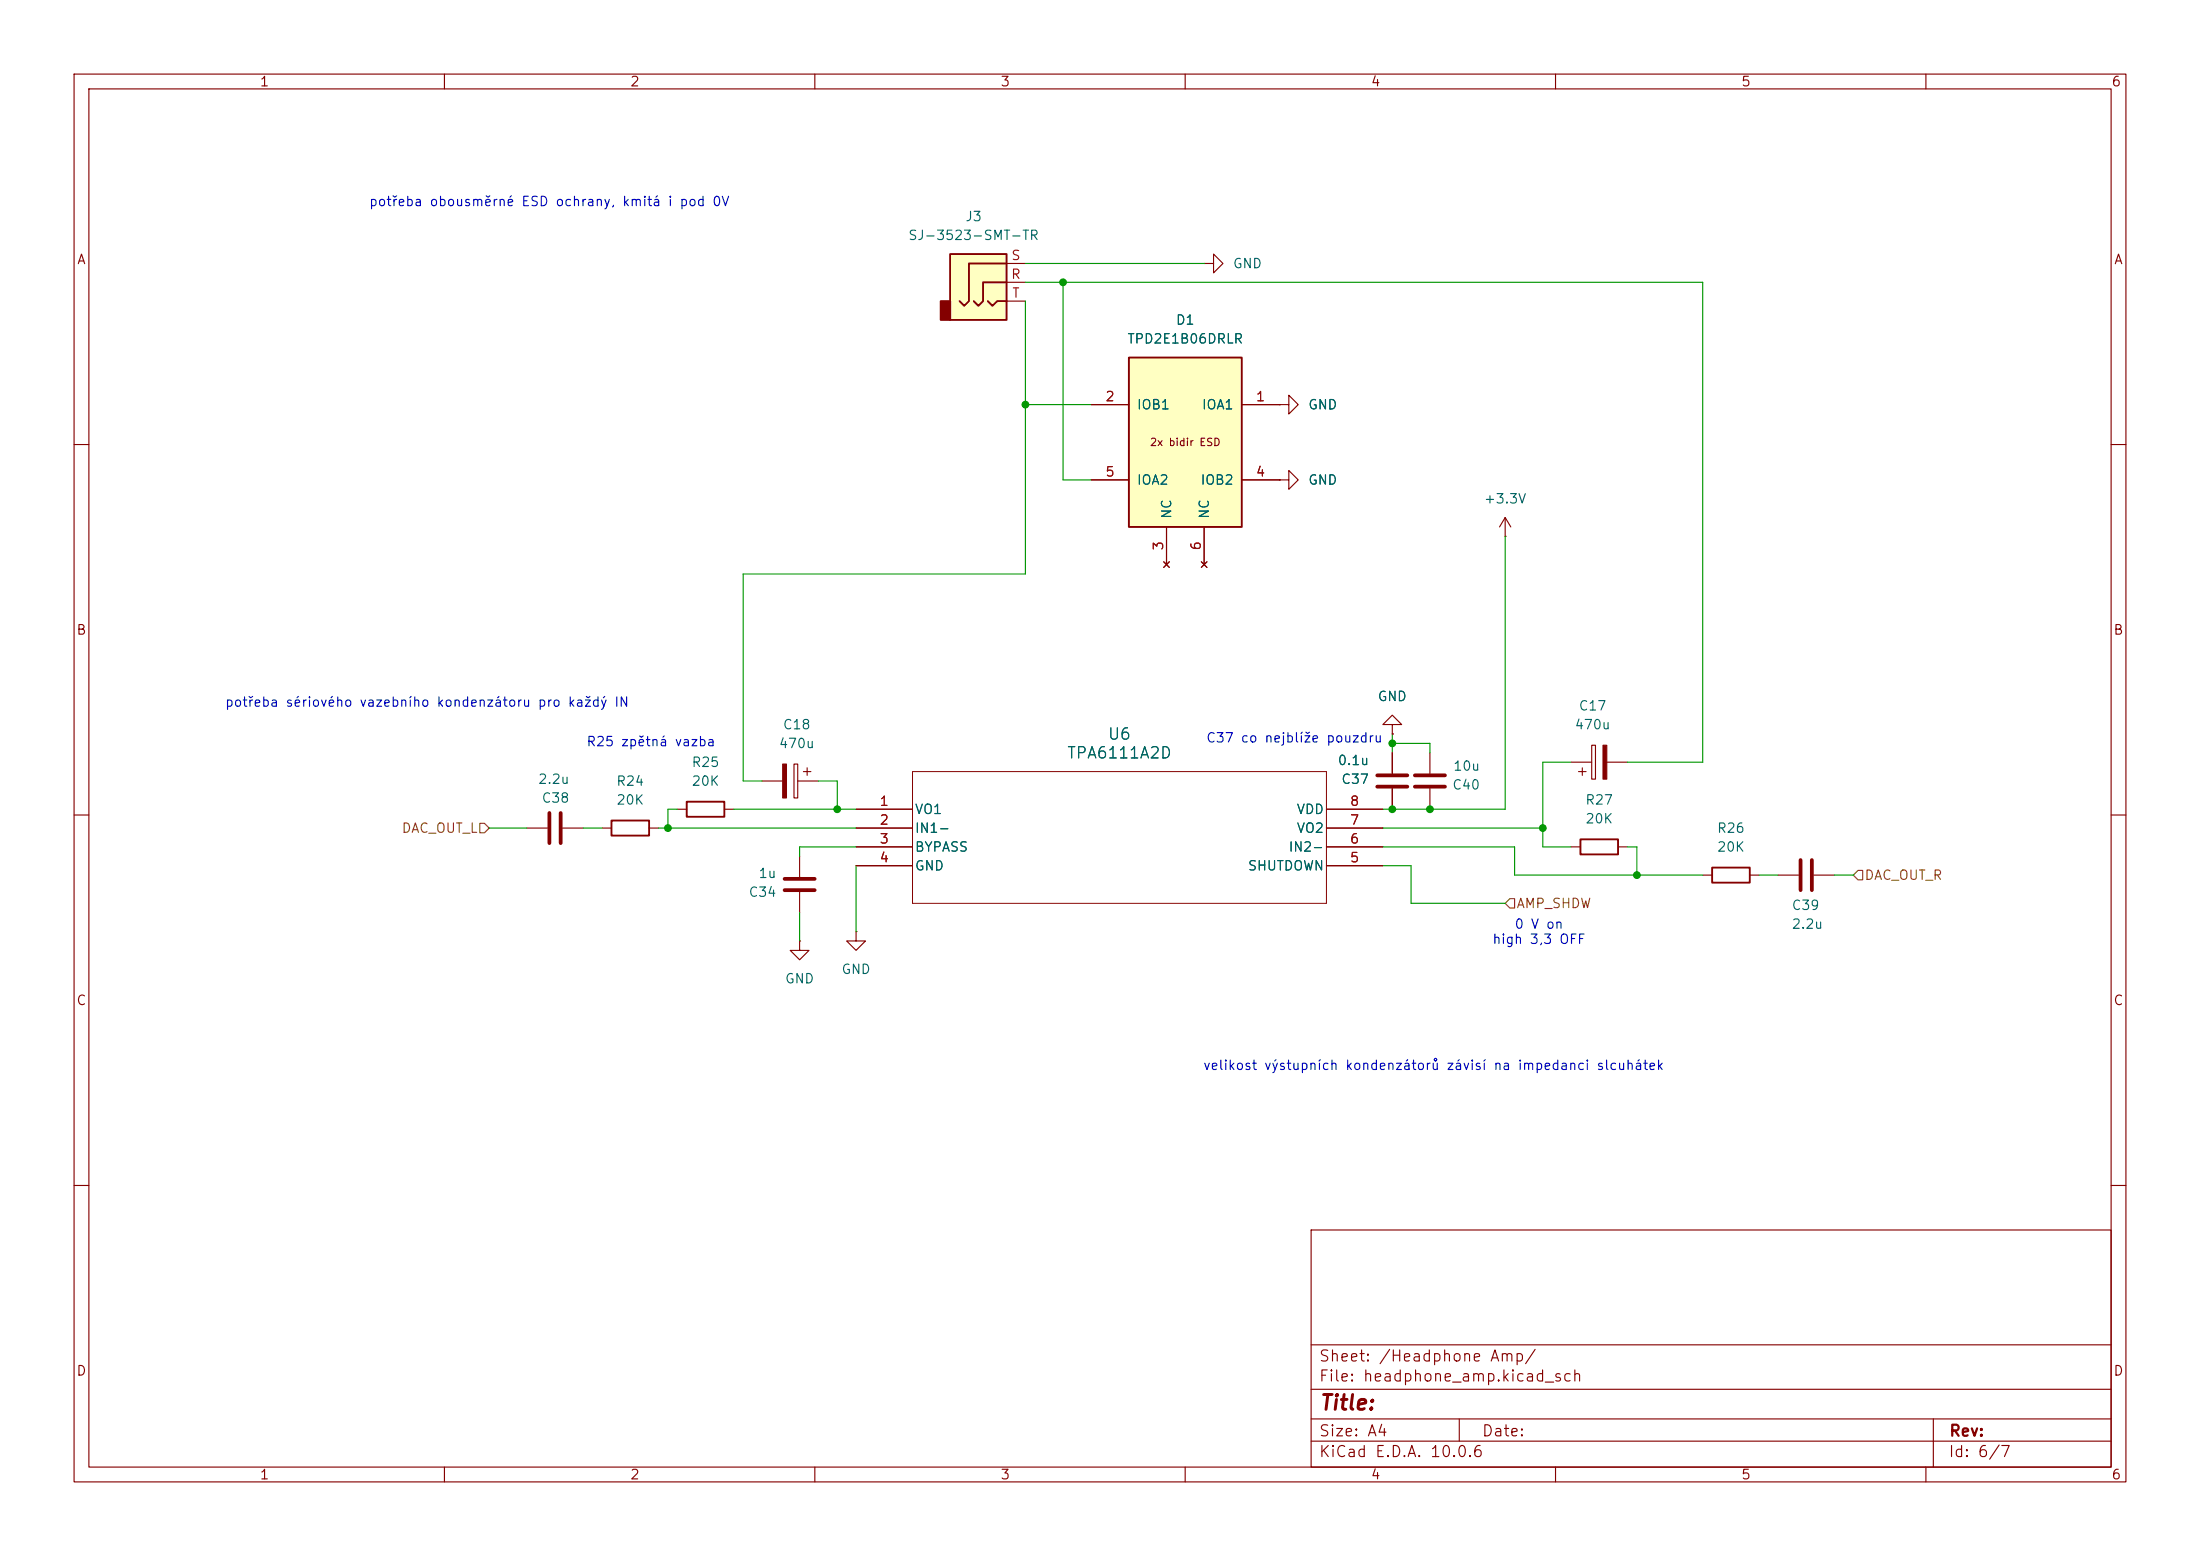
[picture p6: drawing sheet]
(kicad_sch
 (version 20260306)
 (generator "eeschema")
 (generator_version "10.0")
 (paper "A4")
 (lib_symbols
  (symbol "Connector_Audio:AudioJack3" (exclude_from_sim no) (in_bom yes) (on_board yes)
   (in_pos_files yes)
   (duplicate_pin_numbers_are_jumpers no)
   (property "Reference" "J" (at 0 8.89 0) (show_name no) (do_not_autoplace no) (effects (font (size 1.27 1.27))))
   (property "Value" "AudioJack3" (at 0 6.35 0) (show_name no) (do_not_autoplace no) (effects (font (size 1.27 1.27))))
   (property "Footprint" "" (at 0 0 0) (show_name no) (do_not_autoplace no) (hide yes) (effects (font (size 1.27 1.27))))
   (property "Datasheet" "" (at 0 0 0) (show_name no) (do_not_autoplace no) (hide yes) (effects (font (size 1.27 1.27))))
   (property "Description" "Audio Jack, 3 Poles (Stereo / TRS)" (at 0 0 0) (show_name no) (do_not_autoplace no) (hide yes) (effects (font (size 1.27 1.27))))
   (symbol "AudioJack3_0_1"
    (rectangle (start -5.08 -5.08) (end -6.35 -2.54) (stroke (width 0.254) (type default)) (fill (type outline)))
    (polyline (pts (xy -1.905 -2.54) (xy -1.27 -3.175) (xy -0.635 -2.54) (xy -0.635 0) (xy 2.54 0)) (stroke (width 0.254) (type default)) (fill (type none)))
    (polyline (pts (xy 0 -2.54) (xy 0.635 -3.175) (xy 1.27 -2.54) (xy 2.54 -2.54)) (stroke (width 0.254) (type default)) (fill (type none)))
    (rectangle (start 2.54 3.81) (end -5.08 -5.08) (stroke (width 0.254) (type default)) (fill (type background)))
    (polyline (pts (xy 2.54 2.54) (xy -2.54 2.54) (xy -2.54 -2.54) (xy -3.175 -3.175) (xy -3.81 -2.54)) (stroke (width 0.254) (type default)) (fill (type none))))
   (symbol "AudioJack3_1_1"
    (pin passive line (at 5.08 0 180) (length 2.54) (name "" (effects (font (size 1.27 1.27)))) (number "R" (effects (font (size 1.27 1.27)))))
    (pin passive line (at 5.08 2.54 180) (length 2.54) (name "" (effects (font (size 1.27 1.27)))) (number "S" (effects (font (size 1.27 1.27)))))
    (pin passive line (at 5.08 -2.54 180) (length 2.54) (name "" (effects (font (size 1.27 1.27)))) (number "T" (effects (font (size 1.27 1.27))))))
   (embedded_fonts no))
  (symbol "Device:C"
   (pin_numbers (hide yes))
   (pin_names
    (offset 0.254)) (exclude_from_sim no) (in_bom yes) (on_board yes)
   (in_pos_files yes)
   (duplicate_pin_numbers_are_jumpers no)
   (property "Reference" "C" (at 0.635 2.54 0) (show_name no) (do_not_autoplace no) (effects (font (size 1.27 1.27)) (justify left)))
   (property "Value" "C" (at 0.635 -2.54 0) (show_name no) (do_not_autoplace no) (effects (font (size 1.27 1.27)) (justify left)))
   (property "Footprint" "" (at 0.9652 -3.81 0) (show_name no) (do_not_autoplace no) (hide yes) (effects (font (size 1.27 1.27))))
   (property "Datasheet" "" (at 0 0 0) (show_name no) (do_not_autoplace no) (hide yes) (effects (font (size 1.27 1.27))))
   (property "Description" "Unpolarized capacitor" (at 0 0 0) (show_name no) (do_not_autoplace no) (hide yes) (effects (font (size 1.27 1.27))))
   (symbol "C_0_1"
    (polyline (pts (xy -2.032 0.762) (xy 2.032 0.762)) (stroke (width 0.508) (type default)) (fill (type none)))
    (polyline (pts (xy -2.032 -0.762) (xy 2.032 -0.762)) (stroke (width 0.508) (type default)) (fill (type none))))
   (symbol "C_1_1"
    (pin passive line (at 0 3.81 270) (length 2.794) (name "" (effects (font (size 1.27 1.27)))) (number "1" (effects (font (size 1.27 1.27)))))
    (pin passive line (at 0 -3.81 90) (length 2.794) (name "" (effects (font (size 1.27 1.27)))) (number "2" (effects (font (size 1.27 1.27))))))
   (embedded_fonts no))
  (symbol "Device:C_Polarized"
   (pin_numbers (hide yes))
   (pin_names
    (offset 0.254)) (exclude_from_sim no) (in_bom yes) (on_board yes)
   (in_pos_files yes)
   (duplicate_pin_numbers_are_jumpers no)
   (property "Reference" "C" (at 0.635 2.54 0) (show_name no) (do_not_autoplace no) (effects (font (size 1.27 1.27)) (justify left)))
   (property "Value" "C_Polarized" (at 0.635 -2.54 0) (show_name no) (do_not_autoplace no) (effects (font (size 1.27 1.27)) (justify left)))
   (property "Footprint" "" (at 0.9652 -3.81 0) (show_name no) (do_not_autoplace no) (hide yes) (effects (font (size 1.27 1.27))))
   (property "Datasheet" "" (at 0 0 0) (show_name no) (do_not_autoplace no) (hide yes) (effects (font (size 1.27 1.27))))
   (property "Description" "Polarized capacitor" (at 0 0 0) (show_name no) (do_not_autoplace no) (hide yes) (effects (font (size 1.27 1.27))))
   (symbol "C_Polarized_0_1"
    (rectangle (start -2.286 0.508) (end 2.286 1.016) (stroke (width 0) (type default)) (fill (type none)))
    (polyline (pts (xy -1.778 2.286) (xy -0.762 2.286)) (stroke (width 0) (type default)) (fill (type none)))
    (polyline (pts (xy -1.27 2.794) (xy -1.27 1.778)) (stroke (width 0) (type default)) (fill (type none)))
    (rectangle (start 2.286 -0.508) (end -2.286 -1.016) (stroke (width 0) (type default)) (fill (type outline))))
   (symbol "C_Polarized_1_1"
    (pin passive line (at 0 3.81 270) (length 2.794) (name "" (effects (font (size 1.27 1.27)))) (number "1" (effects (font (size 1.27 1.27)))))
    (pin passive line (at 0 -3.81 90) (length 2.794) (name "" (effects (font (size 1.27 1.27)))) (number "2" (effects (font (size 1.27 1.27))))))
   (embedded_fonts no))
  (symbol "Device:R"
   (pin_numbers (hide yes))
   (pin_names
    (offset 0)) (exclude_from_sim no) (in_bom yes) (on_board yes)
   (in_pos_files yes)
   (duplicate_pin_numbers_are_jumpers no)
   (property "Reference" "R" (at 2.032 0 90) (show_name no) (do_not_autoplace no) (effects (font (size 1.27 1.27))))
   (property "Value" "R" (at 0 0 90) (show_name no) (do_not_autoplace no) (effects (font (size 1.27 1.27))))
   (property "Footprint" "" (at -1.778 0 90) (show_name no) (do_not_autoplace no) (hide yes) (effects (font (size 1.27 1.27))))
   (property "Datasheet" "" (at 0 0 0) (show_name no) (do_not_autoplace no) (hide yes) (effects (font (size 1.27 1.27))))
   (property "Description" "Resistor" (at 0 0 0) (show_name no) (do_not_autoplace no) (hide yes) (effects (font (size 1.27 1.27))))
   (symbol "R_0_1"
    (rectangle (start -1.016 -2.54) (end 1.016 2.54) (stroke (width 0.254) (type default)) (fill (type none))))
   (symbol "R_1_1"
    (pin passive line (at 0 3.81 270) (length 1.27) (name "" (effects (font (size 1.27 1.27)))) (number "1" (effects (font (size 1.27 1.27)))))
    (pin passive line (at 0 -3.81 90) (length 1.27) (name "" (effects (font (size 1.27 1.27)))) (number "2" (effects (font (size 1.27 1.27))))))
   (embedded_fonts no))
  (symbol "MP3_TI_ESD:TPD2E1B06DRLR"
   (pin_names
    (offset 1.016)) (exclude_from_sim no) (in_bom yes) (on_board yes)
   (in_pos_files yes)
   (duplicate_pin_numbers_are_jumpers no)
   (property "Reference" "D" (at 0 15.24 0) (show_name no) (do_not_autoplace no) (effects (font (size 1.27 1.27))))
   (property "Value" "TPD2E1B06DRLR" (at 0 -20.32 0) (show_name no) (do_not_autoplace no) (effects (font (size 1.27 1.27))))
   (property "Footprint" "Package_TO_SOT_SMD:SOT-563" (at 0 0 0) (show_name no) (do_not_autoplace no) (hide yes) (effects (font (size 1.27 1.27))))
   (property "Datasheet" "https://www.ti.com/lit/ds/symlink/tpd2e1b06.pdf" (at 0 0 0) (show_name no) (do_not_autoplace no) (hide yes) (effects (font (size 1.27 1.27))))
   (property "Description" "Texas Instruments dual-channel bidirectional ESD protection. DRL, six pins. Option 1 for audio: pin 2 signal L, pin 5 signal R; pins 1 and 4 GND; pins 3 and 6 NC. Verify footprint against TI DRL0006A land pattern prior to PCB fabrication." (at 0 0 0) (show_name no) (do_not_autoplace no) (hide yes) (effects (font (size 1.27 1.27))))
   (symbol "TPD2E1B06DRLR_0_1"
    (rectangle (start -7.62 11.43) (end 7.62 -11.43) (stroke (width 0.254) (type default)) (fill (type background)))
    (text "2x bidir ESD" (at 0 0 0) (effects (font (size 1 1)))))
   (symbol "TPD2E1B06DRLR_1_1"
    (pin passive line (at 12.7 5.08 180) (length 5.08) (name "IOA1" (effects (font (size 1.27 1.27)))) (number "1" (effects (font (size 1.27 1.27)))))
    (pin passive line (at -12.7 5.08 0) (length 5.08) (name "IOB1" (effects (font (size 1.27 1.27)))) (number "2" (effects (font (size 1.27 1.27)))))
    (pin no_connect line (at -2.54 -16.51 90) (length 5.08) (name "NC" (effects (font (size 1.27 1.27)))) (number "3" (effects (font (size 1.27 1.27)))))
    (pin passive line (at 12.7 -5.08 180) (length 5.08) (name "IOB2" (effects (font (size 1.27 1.27)))) (number "4" (effects (font (size 1.27 1.27)))))
    (pin passive line (at -12.7 -5.08 0) (length 5.08) (name "IOA2" (effects (font (size 1.27 1.27)))) (number "5" (effects (font (size 1.27 1.27)))))
    (pin no_connect line (at 2.54 -16.51 90) (length 5.08) (name "NC" (effects (font (size 1.27 1.27)))) (number "6" (effects (font (size 1.27 1.27))))))
   (embedded_fonts no))
  (symbol "TPA6111A2:TPA6111A2D"
   (pin_names
    (offset 0.254)) (exclude_from_sim no) (in_bom yes) (on_board yes)
   (in_pos_files yes)
   (duplicate_pin_numbers_are_jumpers no)
   (property "Reference" "U" (at 35.56 10.16 0) (show_name no) (do_not_autoplace no) (effects (font (size 1.524 1.524))))
   (property "Value" "TPA6111A2D" (at 35.56 7.62 0) (show_name no) (do_not_autoplace no) (effects (font (size 1.524 1.524))))
   (property "Footprint" "D8" (at 0 0 0) (show_name no) (do_not_autoplace no) (hide yes) (effects (font (size 1.27 1.27)
    (italic yes))))
   (property "Datasheet" "https://www.ti.com/lit/gpn/tpa6111a2" (at 0 0 0) (show_name no) (do_not_autoplace no) (hide yes) (effects (font (size 1.27 1.27)
    (italic yes))))
   (property "Description" "" (at 0 0 0) (show_name no) (do_not_autoplace no) (hide yes) (effects (font (size 1.27 1.27))))
   (property "ki_locked" "" (at 0 0 0) (show_name no) (do_not_autoplace no) (effects (font (size 1.27 1.27))))
   (symbol "TPA6111A2D_0_1"
    (polyline (pts (xy 7.62 5.08) (xy 7.62 -12.7)) (stroke (width 0.127) (type default)) (fill (type none)))
    (polyline (pts (xy 7.62 -12.7) (xy 63.5 -12.7)) (stroke (width 0.127) (type default)) (fill (type none)))
    (polyline (pts (xy 63.5 5.08) (xy 7.62 5.08)) (stroke (width 0.127) (type default)) (fill (type none)))
    (polyline (pts (xy 63.5 -12.7) (xy 63.5 5.08)) (stroke (width 0.127) (type default)) (fill (type none)))
    (pin output line (at 0 0 0) (length 7.62) (name "VO1" (effects (font (size 1.27 1.27)))) (number "1" (effects (font (size 1.27 1.27)))))
    (pin input line (at 0 -2.54 0) (length 7.62) (name "IN1-" (effects (font (size 1.27 1.27)))) (number "2" (effects (font (size 1.27 1.27)))))
    (pin input line (at 0 -5.08 0) (length 7.62) (name "BYPASS" (effects (font (size 1.27 1.27)))) (number "3" (effects (font (size 1.27 1.27)))))
    (pin power_in line (at 0 -7.62 0) (length 7.62) (name "GND" (effects (font (size 1.27 1.27)))) (number "4" (effects (font (size 1.27 1.27)))))
    (pin input line (at 71.12 -7.62 180) (length 7.62) (name "SHUTDOWN" (effects (font (size 1.27 1.27)))) (number "5" (effects (font (size 1.27 1.27)))))
    (pin input line (at 71.12 -5.08 180) (length 7.62) (name "IN2-" (effects (font (size 1.27 1.27)))) (number "6" (effects (font (size 1.27 1.27)))))
    (pin output line (at 71.12 -2.54 180) (length 7.62) (name "VO2" (effects (font (size 1.27 1.27)))) (number "7" (effects (font (size 1.27 1.27)))))
    (pin power_in line (at 71.12 0 180) (length 7.62) (name "VDD" (effects (font (size 1.27 1.27)))) (number "8" (effects (font (size 1.27 1.27))))))
   (embedded_fonts no))
  (symbol "power:+3.3V"
   (power global)
   (pin_numbers (hide yes))
   (pin_names
    (offset 0) (hide yes)) (exclude_from_sim no) (in_bom yes) (on_board yes)
   (in_pos_files yes)
   (duplicate_pin_numbers_are_jumpers no)
   (property "Reference" "#PWR" (at 0 -3.81 0) (show_name no) (do_not_autoplace no) (hide yes) (effects (font (size 1.27 1.27))))
   (property "Value" "+3.3V" (at 0 3.556 0) (show_name no) (do_not_autoplace no) (effects (font (size 1.27 1.27))))
   (property "Footprint" "" (at 0 0 0) (show_name no) (do_not_autoplace no) (hide yes) (effects (font (size 1.27 1.27))))
   (property "Datasheet" "" (at 0 0 0) (show_name no) (do_not_autoplace no) (hide yes) (effects (font (size 1.27 1.27))))
   (property "Description" "Power symbol creates a global label with name \"+3.3V\"" (at 0 0 0) (show_name no) (do_not_autoplace no) (hide yes) (effects (font (size 1.27 1.27))))
   (symbol "+3.3V_0_1"
    (polyline (pts (xy -0.762 1.27) (xy 0 2.54)) (stroke (width 0) (type default)) (fill (type none)))
    (polyline (pts (xy 0 2.54) (xy 0.762 1.27)) (stroke (width 0) (type default)) (fill (type none)))
    (polyline (pts (xy 0 0) (xy 0 2.54)) (stroke (width 0) (type default)) (fill (type none))))
   (symbol "+3.3V_1_1"
    (pin power_in line (at 0 0 90) (length 0) (name "" (effects (font (size 1.27 1.27)))) (number "1" (effects (font (size 1.27 1.27))))))
   (embedded_fonts no))
  (symbol "power:GND"
   (power global)
   (pin_numbers (hide yes))
   (pin_names
    (offset 0) (hide yes)) (exclude_from_sim no) (in_bom yes) (on_board yes)
   (in_pos_files yes)
   (duplicate_pin_numbers_are_jumpers no)
   (property "Reference" "#PWR" (at 0 -6.35 0) (show_name no) (do_not_autoplace no) (hide yes) (effects (font (size 1.27 1.27))))
   (property "Value" "GND" (at 0 -3.81 0) (show_name no) (do_not_autoplace no) (effects (font (size 1.27 1.27))))
   (property "Footprint" "" (at 0 0 0) (show_name no) (do_not_autoplace no) (hide yes) (effects (font (size 1.27 1.27))))
   (property "Datasheet" "" (at 0 0 0) (show_name no) (do_not_autoplace no) (hide yes) (effects (font (size 1.27 1.27))))
   (property "Description" "Power symbol creates a global label with name \"GND\" , ground" (at 0 0 0) (show_name no) (do_not_autoplace no) (hide yes) (effects (font (size 1.27 1.27))))
   (symbol "GND_0_1"
    (polyline (pts (xy 0 0) (xy 0 -1.27) (xy 1.27 -1.27) (xy 0 -2.54) (xy -1.27 -1.27) (xy 0 -1.27)) (stroke (width 0) (type default)) (fill (type none))))
   (symbol "GND_1_1"
    (pin power_in line (at 0 0 270) (length 0) (name "" (effects (font (size 1.27 1.27)))) (number "1" (effects (font (size 1.27 1.27))))))
   (embedded_fonts no)))
 (text "potřeba obousměrné ESD ochrany, kmitá i pod 0V"
  (exclude_from_sim no)
  (at 74.168 27.432 0)
  (effects (font (size 1.27 1.27))))
 (text "0 V on\nhigh 3,3 OFF"
  (exclude_from_sim no)
  (at 207.772 125.984 0)
  (effects (font (size 1.27 1.27))))
 (text "velikost výstupních kondenzátorů závisí na impedanci slcuhátek - neoptimální"
  (exclude_from_sim no)
  (at 193.548 144.018 0)
  (effects (font (size 1.27 1.27))))
 (text "potřeba sériového vazebního kondenzátoru pro každý IN"
  (exclude_from_sim no)
  (at 57.658 94.996 0)
  (effects (font (size 1.27 1.27))))
 (text "R25 zpětná vazba"
  (exclude_from_sim no)
  (at 87.884 100.33 0)
  (effects (font (size 1.27 1.27))))
 (text "možná změnit kapacitu u C38, C39 na 2,2uF\n"
  (exclude_from_sim no)
  (at 103.378 143.764 0)
  (effects (font (size 1.27 1.27))))
 (text "C37 co nejblíže pouzdru"
  (exclude_from_sim no)
  (at 174.752 99.822 0)
  (effects (font (size 1.27 1.27))))
 (junction
  (at 208.28 111.76)
  (diameter 0)
  (color 0 0 0 0))
 (junction
  (at 90.17 111.76)
  (diameter 0)
  (color 0 0 0 0))
 (junction
  (at 138.43 54.61)
  (diameter 0)
  (color 0 0 0 0))
 (junction
  (at 187.96 100.33)
  (diameter 0)
  (color 0 0 0 0))
 (junction
  (at 187.96 109.22)
  (diameter 0)
  (color 0 0 0 0))
 (junction
  (at 220.98 118.11)
  (diameter 0)
  (color 0 0 0 0))
 (junction
  (at 113.03 109.22)
  (diameter 0)
  (color 0 0 0 0))
 (junction
  (at 143.51 38.1)
  (diameter 0)
  (color 0 0 0 0))
 (junction
  (at 193.04 109.22)
  (diameter 0)
  (color 0 0 0 0))
 (wire
  (pts (xy 208.28 102.87) (xy 208.28 111.76))
  (stroke (width 0) (type default)))
 (wire
  (pts (xy 143.51 64.77) (xy 143.51 38.1))
  (stroke (width 0) (type default)))
 (wire
  (pts (xy 208.28 114.3) (xy 208.28 111.76))
  (stroke (width 0) (type default)))
 (wire
  (pts (xy 204.47 118.11) (xy 204.47 114.3))
  (stroke (width 0) (type default)))
 (wire
  (pts (xy 187.96 109.22) (xy 203.2 109.22))
  (stroke (width 0) (type default)))
 (wire
  (pts (xy 78.74 111.76) (xy 81.28 111.76))
  (stroke (width 0) (type default)))
 (wire
  (pts (xy 99.06 109.22) (xy 113.03 109.22))
  (stroke (width 0) (type default)))
 (wire
  (pts (xy 88.9 111.76) (xy 90.17 111.76))
  (stroke (width 0) (type default)))
 (wire
  (pts (xy 190.5 116.84) (xy 186.69 116.84))
  (stroke (width 0) (type default)))
 (wire
  (pts (xy 186.69 114.3) (xy 204.47 114.3))
  (stroke (width 0) (type default)))
 (wire
  (pts (xy 187.96 99.06) (xy 187.96 100.33))
  (stroke (width 0) (type default)))
 (wire
  (pts (xy 138.43 77.47) (xy 100.33 77.47))
  (stroke (width 0) (type default)))
 (wire
  (pts (xy 220.98 118.11) (xy 204.47 118.11))
  (stroke (width 0) (type default)))
 (wire
  (pts (xy 113.03 109.22) (xy 115.57 109.22))
  (stroke (width 0) (type default)))
 (wire
  (pts (xy 229.87 38.1) (xy 229.87 102.87))
  (stroke (width 0) (type default)))
 (wire
  (pts (xy 229.87 38.1) (xy 143.51 38.1))
  (stroke (width 0) (type default)))
 (wire
  (pts (xy 190.5 121.92) (xy 203.2 121.92))
  (stroke (width 0) (type default)))
 (wire
  (pts (xy 66.04 111.76) (xy 71.12 111.76))
  (stroke (width 0) (type default)))
 (wire
  (pts (xy 193.04 100.33) (xy 187.96 100.33))
  (stroke (width 0) (type default)))
 (wire
  (pts (xy 193.04 101.6) (xy 193.04 100.33))
  (stroke (width 0) (type default)))
 (wire
  (pts (xy 147.32 64.77) (xy 143.51 64.77))
  (stroke (width 0) (type default)))
 (wire
  (pts (xy 102.87 105.41) (xy 100.33 105.41))
  (stroke (width 0) (type default)))
 (wire
  (pts (xy 115.57 116.84) (xy 115.57 125.73))
  (stroke (width 0) (type default)))
 (wire
  (pts (xy 90.17 111.76) (xy 115.57 111.76))
  (stroke (width 0) (type default)))
 (wire
  (pts (xy 115.57 114.3) (xy 107.95 114.3))
  (stroke (width 0) (type default)))
 (wire
  (pts (xy 219.71 114.3) (xy 220.98 114.3))
  (stroke (width 0) (type default)))
 (wire
  (pts (xy 143.51 38.1) (xy 138.43 38.1))
  (stroke (width 0) (type default)))
 (wire
  (pts (xy 247.65 118.11) (xy 250.19 118.11))
  (stroke (width 0) (type default)))
 (wire
  (pts (xy 237.49 118.11) (xy 240.03 118.11))
  (stroke (width 0) (type default)))
 (wire
  (pts (xy 138.43 35.56) (xy 162.56 35.56))
  (stroke (width 0) (type default)))
 (wire
  (pts (xy 190.5 121.92) (xy 190.5 116.84))
  (stroke (width 0) (type default)))
 (wire
  (pts (xy 229.87 102.87) (xy 219.71 102.87))
  (stroke (width 0) (type default)))
 (wire
  (pts (xy 186.69 111.76) (xy 208.28 111.76))
  (stroke (width 0) (type default)))
 (wire
  (pts (xy 187.96 100.33) (xy 187.96 101.6))
  (stroke (width 0) (type default)))
 (wire
  (pts (xy 100.33 77.47) (xy 100.33 105.41))
  (stroke (width 0) (type default)))
 (wire
  (pts (xy 138.43 40.64) (xy 138.43 54.61))
  (stroke (width 0) (type default)))
 (wire
  (pts (xy 220.98 114.3) (xy 220.98 118.11))
  (stroke (width 0) (type default)))
 (wire
  (pts (xy 90.17 109.22) (xy 90.17 111.76))
  (stroke (width 0) (type default)))
 (wire
  (pts (xy 212.09 114.3) (xy 208.28 114.3))
  (stroke (width 0) (type default)))
 (wire
  (pts (xy 187.96 109.22) (xy 186.69 109.22))
  (stroke (width 0) (type default)))
 (wire
  (pts (xy 113.03 105.41) (xy 113.03 109.22))
  (stroke (width 0) (type default)))
 (wire
  (pts (xy 107.95 123.19) (xy 107.95 127))
  (stroke (width 0) (type default)))
 (wire
  (pts (xy 208.28 102.87) (xy 212.09 102.87))
  (stroke (width 0) (type default)))
 (wire
  (pts (xy 113.03 105.41) (xy 110.49 105.41))
  (stroke (width 0) (type default)))
 (wire
  (pts (xy 107.95 114.3) (xy 107.95 115.57))
  (stroke (width 0) (type default)))
 (wire
  (pts (xy 138.43 54.61) (xy 138.43 77.47))
  (stroke (width 0) (type default)))
 (wire
  (pts (xy 203.2 72.39) (xy 203.2 109.22))
  (stroke (width 0) (type default)))
 (wire
  (pts (xy 138.43 54.61) (xy 147.32 54.61))
  (stroke (width 0) (type default)))
 (wire
  (pts (xy 91.44 109.22) (xy 90.17 109.22))
  (stroke (width 0) (type default)))
 (wire
  (pts (xy 229.87 118.11) (xy 220.98 118.11))
  (stroke (width 0) (type default)))
 (hierarchical_label "DAC_OUT_L"
  (shape input)
  (at 66.04 111.76 180)
  (effects (font (size 1.27 1.27)) (justify right)))
 (hierarchical_label "DAC_OUT_R"
  (shape input)
  (at 250.19 118.11 0)
  (effects (font (size 1.27 1.27)) (justify left)))
 (hierarchical_label "AMP_SHDW"
  (shape input)
  (at 203.2 121.92 0)
  (effects (font (size 1.27 1.27)) (justify left)))
 (symbol
  (lib_id "TPA6111A2:TPA6111A2D")
  (at 115.57 109.22 0)
  (unit 1)
  (body_style 1)
  (exclude_from_sim no)
  (in_bom yes)
  (on_board no)
  (in_pos_files yes)
  (dnp no)
  (fields_autoplaced yes)
  (property "Reference" "U6" (at 151.13 99.06 0) (show_name no) (do_not_autoplace no) (effects (font (size 1.524 1.524))))
  (property "Value" "TPA6111A2D" (at 151.13 101.6 0) (show_name no) (do_not_autoplace no) (effects (font (size 1.524 1.524))))
  (property "Footprint" "Package_SO:SOIC-8_3.9x4.9mm_P1.27mm" (at 115.57 109.22 0) (hide yes) (show_name no) (do_not_autoplace no) (effects (font (size 1.27 1.27)
    (italic yes))))
  (property "Datasheet" "https://www.ti.com/lit/gpn/tpa6111a2" (at 115.57 109.22 0) (hide yes) (show_name no) (do_not_autoplace no) (effects (font (size 1.27 1.27)
    (italic yes))))
  (property "Description" "" (at 115.57 109.22 0) (hide yes) (show_name no) (do_not_autoplace no) (effects (font (size 1.27 1.27))))
  (pin "1")
  (pin "2")
  (pin "3")
  (pin "4")
  (pin "5")
  (pin "6")
  (pin "7")
  (pin "8"))
 (symbol
  (lib_id "Device:C")
  (at 74.93 111.76 270)
  (unit 1)
  (body_style 1)
  (exclude_from_sim no)
  (in_bom yes)
  (on_board no)
  (in_pos_files yes)
  (dnp no)
  (property "Reference" "C38" (at 76.962 107.696 90) (show_name no) (do_not_autoplace no) (effects (font (size 1.27 1.27)) (justify right)))
  (property "Value" "2.2u" (at 76.962 105.156 90) (show_name no) (do_not_autoplace no) (effects (font (size 1.27 1.27)) (justify right)))
  (property "Footprint" "Capacitor_SMD:C_0805_2012Metric" (at 71.12 112.7252 0) (hide yes) (show_name no) (do_not_autoplace no) (effects (font (size 1.27 1.27))))
  (property "Datasheet" "" (at 74.93 111.76 0) (hide yes) (show_name no) (do_not_autoplace no) (effects (font (size 1.27 1.27))))
  (property "Description" "Unpolarized capacitor" (at 74.93 111.76 0) (hide yes) (show_name no) (do_not_autoplace no) (effects (font (size 1.27 1.27))))
  (pin "2")
  (pin "1"))
 (symbol
  (lib_id "Device:C_Polarized")
  (at 215.9 102.87 90)
  (unit 1)
  (body_style 1)
  (exclude_from_sim no)
  (in_bom yes)
  (on_board no)
  (in_pos_files yes)
  (dnp no)
  (fields_autoplaced yes)
  (property "Reference" "C17" (at 215.011 95.25 90) (show_name no) (do_not_autoplace no) (effects (font (size 1.27 1.27))))
  (property "Value" "470u" (at 215.011 97.79 90) (show_name no) (do_not_autoplace no) (effects (font (size 1.27 1.27))))
  (property "Footprint" "Capacitor_SMD:CP_Elec_6.3x7.7" (at 219.71 101.9048 0) (hide yes) (show_name no) (do_not_autoplace no) (effects (font (size 1.27 1.27))))
  (property "Datasheet" "" (at 215.9 102.87 0) (hide yes) (show_name no) (do_not_autoplace no) (effects (font (size 1.27 1.27))))
  (property "Description" "Polarized capacitor" (at 215.9 102.87 0) (hide yes) (show_name no) (do_not_autoplace no) (effects (font (size 1.27 1.27))))
  (pin "1")
  (pin "2"))
 (symbol
  (lib_id "power:GND")
  (at 172.72 54.61 90)
  (unit 1)
  (body_style 1)
  (exclude_from_sim no)
  (in_bom yes)
  (on_board no)
  (in_pos_files yes)
  (dnp no)
  (fields_autoplaced yes)
  (property "Reference" "#PWR074" (at 179.07 54.61 0) (hide yes) (show_name no) (do_not_autoplace no) (effects (font (size 1.27 1.27))))
  (property "Value" "GND" (at 176.53 54.6099 90) (show_name no) (do_not_autoplace no) (effects (font (size 1.27 1.27)) (justify right)))
  (property "Footprint" "" (at 172.72 54.61 0) (hide yes) (show_name no) (do_not_autoplace no) (effects (font (size 1.27 1.27))))
  (property "Datasheet" "" (at 172.72 54.61 0) (hide yes) (show_name no) (do_not_autoplace no) (effects (font (size 1.27 1.27))))
  (property "Description" "Power symbol creates a global label with name \"GND\" , ground" (at 172.72 54.61 0) (hide yes) (show_name no) (do_not_autoplace no) (effects (font (size 1.27 1.27))))
  (pin "1"))
 (symbol
  (lib_id "Connector_Audio:AudioJack3")
  (at 133.35 38.1 0)
  (unit 1)
  (body_style 1)
  (exclude_from_sim no)
  (in_bom yes)
  (on_board no)
  (in_pos_files yes)
  (dnp no)
  (fields_autoplaced yes)
  (property "Reference" "J3" (at 131.445 29.21 0) (show_name no) (do_not_autoplace no) (effects (font (size 1.27 1.27))))
  (property "Value" "SJ-3523-SMT-TR" (at 131.445 31.75 0) (show_name no) (do_not_autoplace no) (effects (font (size 1.27 1.27))))
  (property "Footprint" "Connector_Audio:Jack_3.5mm_CUI_SJ-3523-SMT_Horizontal" (at 133.35 38.1 0) (hide yes) (show_name no) (do_not_autoplace no) (effects (font (size 1.27 1.27))))
  (property "Datasheet" "" (at 133.35 38.1 0) (hide yes) (show_name no) (do_not_autoplace no) (effects (font (size 1.27 1.27))))
  (property "Description" "Audio Jack, 3 Poles (Stereo / TRS)" (at 133.35 38.1 0) (hide yes) (show_name no) (do_not_autoplace no) (effects (font (size 1.27 1.27))))
  (pin "S")
  (pin "T")
  (pin "R"))
 (symbol
  (lib_id "Device:C_Polarized")
  (at 106.68 105.41 270)
  (unit 1)
  (body_style 1)
  (exclude_from_sim no)
  (in_bom yes)
  (on_board no)
  (in_pos_files yes)
  (dnp no)
  (fields_autoplaced yes)
  (property "Reference" "C18" (at 107.569 97.79 90) (show_name no) (do_not_autoplace no) (effects (font (size 1.27 1.27))))
  (property "Value" "470u" (at 107.569 100.33 90) (show_name no) (do_not_autoplace no) (effects (font (size 1.27 1.27))))
  (property "Footprint" "Capacitor_SMD:CP_Elec_6.3x7.7" (at 102.87 106.3752 0) (hide yes) (show_name no) (do_not_autoplace no) (effects (font (size 1.27 1.27))))
  (property "Datasheet" "" (at 106.68 105.41 0) (hide yes) (show_name no) (do_not_autoplace no) (effects (font (size 1.27 1.27))))
  (property "Description" "Polarized capacitor" (at 106.68 105.41 0) (hide yes) (show_name no) (do_not_autoplace no) (effects (font (size 1.27 1.27))))
  (pin "1")
  (pin "2"))
 (symbol
  (lib_id "Device:R")
  (at 85.09 111.76 90)
  (unit 1)
  (body_style 1)
  (exclude_from_sim no)
  (in_bom yes)
  (on_board no)
  (in_pos_files yes)
  (dnp no)
  (fields_autoplaced yes)
  (property "Reference" "R24" (at 85.09 105.41 90) (show_name no) (do_not_autoplace no) (effects (font (size 1.27 1.27))))
  (property "Value" "20K" (at 85.09 107.95 90) (show_name no) (do_not_autoplace no) (effects (font (size 1.27 1.27))))
  (property "Footprint" "Resistor_SMD:R_0805_2012Metric" (at 85.09 113.538 90) (hide yes) (show_name no) (do_not_autoplace no) (effects (font (size 1.27 1.27))))
  (property "Datasheet" "" (at 85.09 111.76 0) (hide yes) (show_name no) (do_not_autoplace no) (effects (font (size 1.27 1.27))))
  (property "Description" "Resistor" (at 85.09 111.76 0) (hide yes) (show_name no) (do_not_autoplace no) (effects (font (size 1.27 1.27))))
  (pin "1")
  (pin "2"))
 (symbol
  (lib_id "power:GND")
  (at 115.57 125.73 0)
  (unit 1)
  (body_style 1)
  (exclude_from_sim no)
  (in_bom yes)
  (on_board no)
  (in_pos_files yes)
  (dnp no)
  (fields_autoplaced yes)
  (property "Reference" "#PWR047" (at 115.57 132.08 0) (hide yes) (show_name no) (do_not_autoplace no) (effects (font (size 1.27 1.27))))
  (property "Value" "GND" (at 115.57 130.81 0) (show_name no) (do_not_autoplace no) (effects (font (size 1.27 1.27))))
  (property "Footprint" "" (at 115.57 125.73 0) (hide yes) (show_name no) (do_not_autoplace no) (effects (font (size 1.27 1.27))))
  (property "Datasheet" "" (at 115.57 125.73 0) (hide yes) (show_name no) (do_not_autoplace no) (effects (font (size 1.27 1.27))))
  (property "Description" "Power symbol creates a global label with name \"GND\" , ground" (at 115.57 125.73 0) (hide yes) (show_name no) (do_not_autoplace no) (effects (font (size 1.27 1.27))))
  (pin "1"))
 (symbol
  (lib_id "Device:C")
  (at 243.84 118.11 90)
  (unit 1)
  (body_style 1)
  (exclude_from_sim no)
  (in_bom yes)
  (on_board no)
  (in_pos_files yes)
  (dnp no)
  (property "Reference" "C39" (at 241.808 122.174 90) (show_name no) (do_not_autoplace no) (effects (font (size 1.27 1.27)) (justify right)))
  (property "Value" "2.2u" (at 241.808 124.714 90) (show_name no) (do_not_autoplace no) (effects (font (size 1.27 1.27)) (justify right)))
  (property "Footprint" "Capacitor_SMD:C_0805_2012Metric" (at 247.65 117.1448 0) (hide yes) (show_name no) (do_not_autoplace no) (effects (font (size 1.27 1.27))))
  (property "Datasheet" "" (at 243.84 118.11 0) (hide yes) (show_name no) (do_not_autoplace no) (effects (font (size 1.27 1.27))))
  (property "Description" "Unpolarized capacitor" (at 243.84 118.11 0) (hide yes) (show_name no) (do_not_autoplace no) (effects (font (size 1.27 1.27))))
  (pin "2")
  (pin "1"))
 (symbol
  (lib_id "Device:R")
  (at 215.9 114.3 90)
  (unit 1)
  (body_style 1)
  (exclude_from_sim no)
  (in_bom yes)
  (on_board no)
  (in_pos_files yes)
  (dnp no)
  (fields_autoplaced yes)
  (property "Reference" "R27" (at 215.9 107.95 90) (show_name no) (do_not_autoplace no) (effects (font (size 1.27 1.27))))
  (property "Value" "20K" (at 215.9 110.49 90) (show_name no) (do_not_autoplace no) (effects (font (size 1.27 1.27))))
  (property "Footprint" "Resistor_SMD:R_0805_2012Metric" (at 215.9 116.078 90) (hide yes) (show_name no) (do_not_autoplace no) (effects (font (size 1.27 1.27))))
  (property "Datasheet" "" (at 215.9 114.3 0) (hide yes) (show_name no) (do_not_autoplace no) (effects (font (size 1.27 1.27))))
  (property "Description" "Resistor" (at 215.9 114.3 0) (hide yes) (show_name no) (do_not_autoplace no) (effects (font (size 1.27 1.27))))
  (pin "1")
  (pin "2"))
 (symbol
  (lib_id "power:GND")
  (at 107.95 127 0)
  (unit 1)
  (body_style 1)
  (exclude_from_sim no)
  (in_bom yes)
  (on_board no)
  (in_pos_files yes)
  (dnp no)
  (fields_autoplaced yes)
  (property "Reference" "#PWR048" (at 107.95 133.35 0) (hide yes) (show_name no) (do_not_autoplace no) (effects (font (size 1.27 1.27))))
  (property "Value" "GND" (at 107.95 132.08 0) (show_name no) (do_not_autoplace no) (effects (font (size 1.27 1.27))))
  (property "Footprint" "" (at 107.95 127 0) (hide yes) (show_name no) (do_not_autoplace no) (effects (font (size 1.27 1.27))))
  (property "Datasheet" "" (at 107.95 127 0) (hide yes) (show_name no) (do_not_autoplace no) (effects (font (size 1.27 1.27))))
  (property "Description" "Power symbol creates a global label with name \"GND\" , ground" (at 107.95 127 0) (hide yes) (show_name no) (do_not_autoplace no) (effects (font (size 1.27 1.27))))
  (pin "1"))
 (symbol
  (lib_id "Device:C")
  (at 107.95 119.38 0)
  (unit 1)
  (body_style 1)
  (exclude_from_sim no)
  (in_bom yes)
  (on_board no)
  (in_pos_files yes)
  (dnp no)
  (property "Reference" "C34" (at 104.902 120.396 0) (show_name no) (do_not_autoplace no) (effects (font (size 1.27 1.27)) (justify right)))
  (property "Value" "1u" (at 104.902 117.856 0) (show_name no) (do_not_autoplace no) (effects (font (size 1.27 1.27)) (justify right)))
  (property "Footprint" "Capacitor_SMD:C_0805_2012Metric" (at 108.9152 123.19 0) (hide yes) (show_name no) (do_not_autoplace no) (effects (font (size 1.27 1.27))))
  (property "Datasheet" "" (at 107.95 119.38 0) (hide yes) (show_name no) (do_not_autoplace no) (effects (font (size 1.27 1.27))))
  (property "Description" "Unpolarized capacitor" (at 107.95 119.38 0) (hide yes) (show_name no) (do_not_autoplace no) (effects (font (size 1.27 1.27))))
  (pin "2")
  (pin "1"))
 (symbol
  (lib_id "power:GND")
  (at 187.96 99.06 180)
  (unit 1)
  (body_style 1)
  (exclude_from_sim no)
  (in_bom yes)
  (on_board no)
  (in_pos_files yes)
  (dnp no)
  (fields_autoplaced yes)
  (property "Reference" "#PWR049" (at 187.96 92.71 0) (hide yes) (show_name no) (do_not_autoplace no) (effects (font (size 1.27 1.27))))
  (property "Value" "GND" (at 187.96 93.98 0) (show_name no) (do_not_autoplace no) (effects (font (size 1.27 1.27))))
  (property "Footprint" "" (at 187.96 99.06 0) (hide yes) (show_name no) (do_not_autoplace no) (effects (font (size 1.27 1.27))))
  (property "Datasheet" "" (at 187.96 99.06 0) (hide yes) (show_name no) (do_not_autoplace no) (effects (font (size 1.27 1.27))))
  (property "Description" "Power symbol creates a global label with name \"GND\" , ground" (at 187.96 99.06 0) (hide yes) (show_name no) (do_not_autoplace no) (effects (font (size 1.27 1.27))))
  (pin "1"))
 (symbol
  (lib_id "MP3_TI_ESD:TPD2E1B06DRLR")
  (at 160.02 59.69 0)
  (unit 1)
  (body_style 1)
  (exclude_from_sim no)
  (in_bom yes)
  (on_board no)
  (in_pos_files yes)
  (dnp no)
  (fields_autoplaced yes)
  (property "Reference" "D1" (at 160.02 43.18 0) (show_name no) (do_not_autoplace no) (effects (font (size 1.27 1.27))))
  (property "Value" "TPD2E1B06DRLR" (at 160.02 45.72 0) (show_name no) (do_not_autoplace no) (effects (font (size 1.27 1.27))))
  (property "Footprint" "Package_TO_SOT_SMD:SOT-563" (at 160.02 59.69 0) (hide yes) (show_name no) (do_not_autoplace no) (effects (font (size 1.27 1.27))))
  (property "Datasheet" "https://www.ti.com/lit/ds/symlink/tpd2e1b06.pdf" (at 160.02 59.69 0) (hide yes) (show_name no) (do_not_autoplace no) (effects (font (size 1.27 1.27))))
  (property "Description" "Texas Instruments dual-channel bidirectional ESD protection. DRL, six pins. Option 1 for audio: pin 2 signal L, pin 5 signal R; pins 1 and 4 GND; pins 3 and 6 NC. Verify footprint against TI DRL0006A land pattern prior to PCB fabrication." (at 160.02 59.69 0) (hide yes) (show_name no) (do_not_autoplace no) (effects (font (size 1.27 1.27))))
  (pin "3")
  (pin "4")
  (pin "5")
  (pin "6")
  (pin "1")
  (pin "2"))
 (symbol
  (lib_id "power:GND")
  (at 172.72 64.77 90)
  (unit 1)
  (body_style 1)
  (exclude_from_sim no)
  (in_bom yes)
  (on_board no)
  (in_pos_files yes)
  (dnp no)
  (fields_autoplaced yes)
  (property "Reference" "#PWR075" (at 179.07 64.77 0) (hide yes) (show_name no) (do_not_autoplace no) (effects (font (size 1.27 1.27))))
  (property "Value" "GND" (at 176.53 64.7699 90) (show_name no) (do_not_autoplace no) (effects (font (size 1.27 1.27)) (justify right)))
  (property "Footprint" "" (at 172.72 64.77 0) (hide yes) (show_name no) (do_not_autoplace no) (effects (font (size 1.27 1.27))))
  (property "Datasheet" "" (at 172.72 64.77 0) (hide yes) (show_name no) (do_not_autoplace no) (effects (font (size 1.27 1.27))))
  (property "Description" "Power symbol creates a global label with name \"GND\" , ground" (at 172.72 64.77 0) (hide yes) (show_name no) (do_not_autoplace no) (effects (font (size 1.27 1.27))))
  (pin "1"))
 (symbol
  (lib_id "Device:C")
  (at 187.96 105.41 0)
  (unit 1)
  (body_style 1)
  (exclude_from_sim no)
  (in_bom yes)
  (on_board no)
  (in_pos_files yes)
  (dnp no)
  (property "Reference" "C37" (at 184.912 105.156 0) (show_name no) (do_not_autoplace no) (effects (font (size 1.27 1.27)) (justify right)))
  (property "Value" "0.1u" (at 184.912 102.616 0) (show_name no) (do_not_autoplace no) (effects (font (size 1.27 1.27)) (justify right)))
  (property "Footprint" "Capacitor_SMD:C_0805_2012Metric" (at 188.9252 109.22 0) (hide yes) (show_name no) (do_not_autoplace no) (effects (font (size 1.27 1.27))))
  (property "Datasheet" "" (at 187.96 105.41 0) (hide yes) (show_name no) (do_not_autoplace no) (effects (font (size 1.27 1.27))))
  (property "Description" "Unpolarized capacitor" (at 187.96 105.41 0) (hide yes) (show_name no) (do_not_autoplace no) (effects (font (size 1.27 1.27))))
  (pin "2")
  (pin "1"))
 (symbol
  (lib_id "power:GND")
  (at 162.56 35.56 90)
  (unit 1)
  (body_style 1)
  (exclude_from_sim no)
  (in_bom yes)
  (on_board no)
  (in_pos_files yes)
  (dnp no)
  (fields_autoplaced yes)
  (property "Reference" "#PWR054" (at 168.91 35.56 0) (hide yes) (show_name no) (do_not_autoplace no) (effects (font (size 1.27 1.27))))
  (property "Value" "GND" (at 166.37 35.5599 90) (show_name no) (do_not_autoplace no) (effects (font (size 1.27 1.27)) (justify right)))
  (property "Footprint" "" (at 162.56 35.56 0) (hide yes) (show_name no) (do_not_autoplace no) (effects (font (size 1.27 1.27))))
  (property "Datasheet" "" (at 162.56 35.56 0) (hide yes) (show_name no) (do_not_autoplace no) (effects (font (size 1.27 1.27))))
  (property "Description" "Power symbol creates a global label with name \"GND\" , ground" (at 162.56 35.56 0) (hide yes) (show_name no) (do_not_autoplace no) (effects (font (size 1.27 1.27))))
  (pin "1"))
 (symbol
  (lib_id "power:+3.3V")
  (at 203.2 72.39 0)
  (unit 1)
  (body_style 1)
  (exclude_from_sim no)
  (in_bom yes)
  (on_board no)
  (in_pos_files yes)
  (dnp no)
  (fields_autoplaced yes)
  (property "Reference" "#PWR062" (at 203.2 76.2 0) (hide yes) (show_name no) (do_not_autoplace no) (effects (font (size 1.27 1.27))))
  (property "Value" "+3.3V" (at 203.2 67.31 0) (show_name no) (do_not_autoplace no) (effects (font (size 1.27 1.27))))
  (property "Footprint" "" (at 203.2 72.39 0) (hide yes) (show_name no) (do_not_autoplace no) (effects (font (size 1.27 1.27))))
  (property "Datasheet" "" (at 203.2 72.39 0) (hide yes) (show_name no) (do_not_autoplace no) (effects (font (size 1.27 1.27))))
  (property "Description" "Power symbol creates a global label with name \"+3.3V\"" (at 203.2 72.39 0) (hide yes) (show_name no) (do_not_autoplace no) (effects (font (size 1.27 1.27))))
  (pin "1"))
 (symbol
  (lib_id "Device:C")
  (at 193.04 105.41 0)
  (unit 1)
  (body_style 1)
  (exclude_from_sim no)
  (in_bom yes)
  (on_board no)
  (in_pos_files yes)
  (dnp no)
  (property "Reference" "C40" (at 199.898 105.918 0) (show_name no) (do_not_autoplace no) (effects (font (size 1.27 1.27)) (justify right)))
  (property "Value" "10u" (at 199.898 103.378 0) (show_name no) (do_not_autoplace no) (effects (font (size 1.27 1.27)) (justify right)))
  (property "Footprint" "Capacitor_SMD:C_0805_2012Metric" (at 194.0052 109.22 0) (hide yes) (show_name no) (do_not_autoplace no) (effects (font (size 1.27 1.27))))
  (property "Datasheet" "" (at 193.04 105.41 0) (hide yes) (show_name no) (do_not_autoplace no) (effects (font (size 1.27 1.27))))
  (property "Description" "Unpolarized capacitor" (at 193.04 105.41 0) (hide yes) (show_name no) (do_not_autoplace no) (effects (font (size 1.27 1.27))))
  (pin "2")
  (pin "1"))
 (symbol
  (lib_id "Device:R")
  (at 233.68 118.11 270)
  (unit 1)
  (body_style 1)
  (exclude_from_sim no)
  (in_bom yes)
  (on_board no)
  (in_pos_files yes)
  (dnp no)
  (fields_autoplaced yes)
  (property "Reference" "R26" (at 233.68 111.76 90) (show_name no) (do_not_autoplace no) (effects (font (size 1.27 1.27))))
  (property "Value" "20K" (at 233.68 114.3 90) (show_name no) (do_not_autoplace no) (effects (font (size 1.27 1.27))))
  (property "Footprint" "Resistor_SMD:R_0805_2012Metric" (at 233.68 116.332 90) (hide yes) (show_name no) (do_not_autoplace no) (effects (font (size 1.27 1.27))))
  (property "Datasheet" "" (at 233.68 118.11 0) (hide yes) (show_name no) (do_not_autoplace no) (effects (font (size 1.27 1.27))))
  (property "Description" "Resistor" (at 233.68 118.11 0) (hide yes) (show_name no) (do_not_autoplace no) (effects (font (size 1.27 1.27))))
  (pin "1")
  (pin "2"))
 (symbol
  (lib_id "Device:R")
  (at 95.25 109.22 90)
  (unit 1)
  (body_style 1)
  (exclude_from_sim no)
  (in_bom yes)
  (on_board no)
  (in_pos_files yes)
  (dnp no)
  (fields_autoplaced yes)
  (property "Reference" "R25" (at 95.25 102.87 90) (show_name no) (do_not_autoplace no) (effects (font (size 1.27 1.27))))
  (property "Value" "20K" (at 95.25 105.41 90) (show_name no) (do_not_autoplace no) (effects (font (size 1.27 1.27))))
  (property "Footprint" "Resistor_SMD:R_0805_2012Metric" (at 95.25 110.998 90) (hide yes) (show_name no) (do_not_autoplace no) (effects (font (size 1.27 1.27))))
  (property "Datasheet" "" (at 95.25 109.22 0) (hide yes) (show_name no) (do_not_autoplace no) (effects (font (size 1.27 1.27))))
  (property "Description" "Resistor" (at 95.25 109.22 0) (hide yes) (show_name no) (do_not_autoplace no) (effects (font (size 1.27 1.27))))
  (pin "1")
  (pin "2")))
